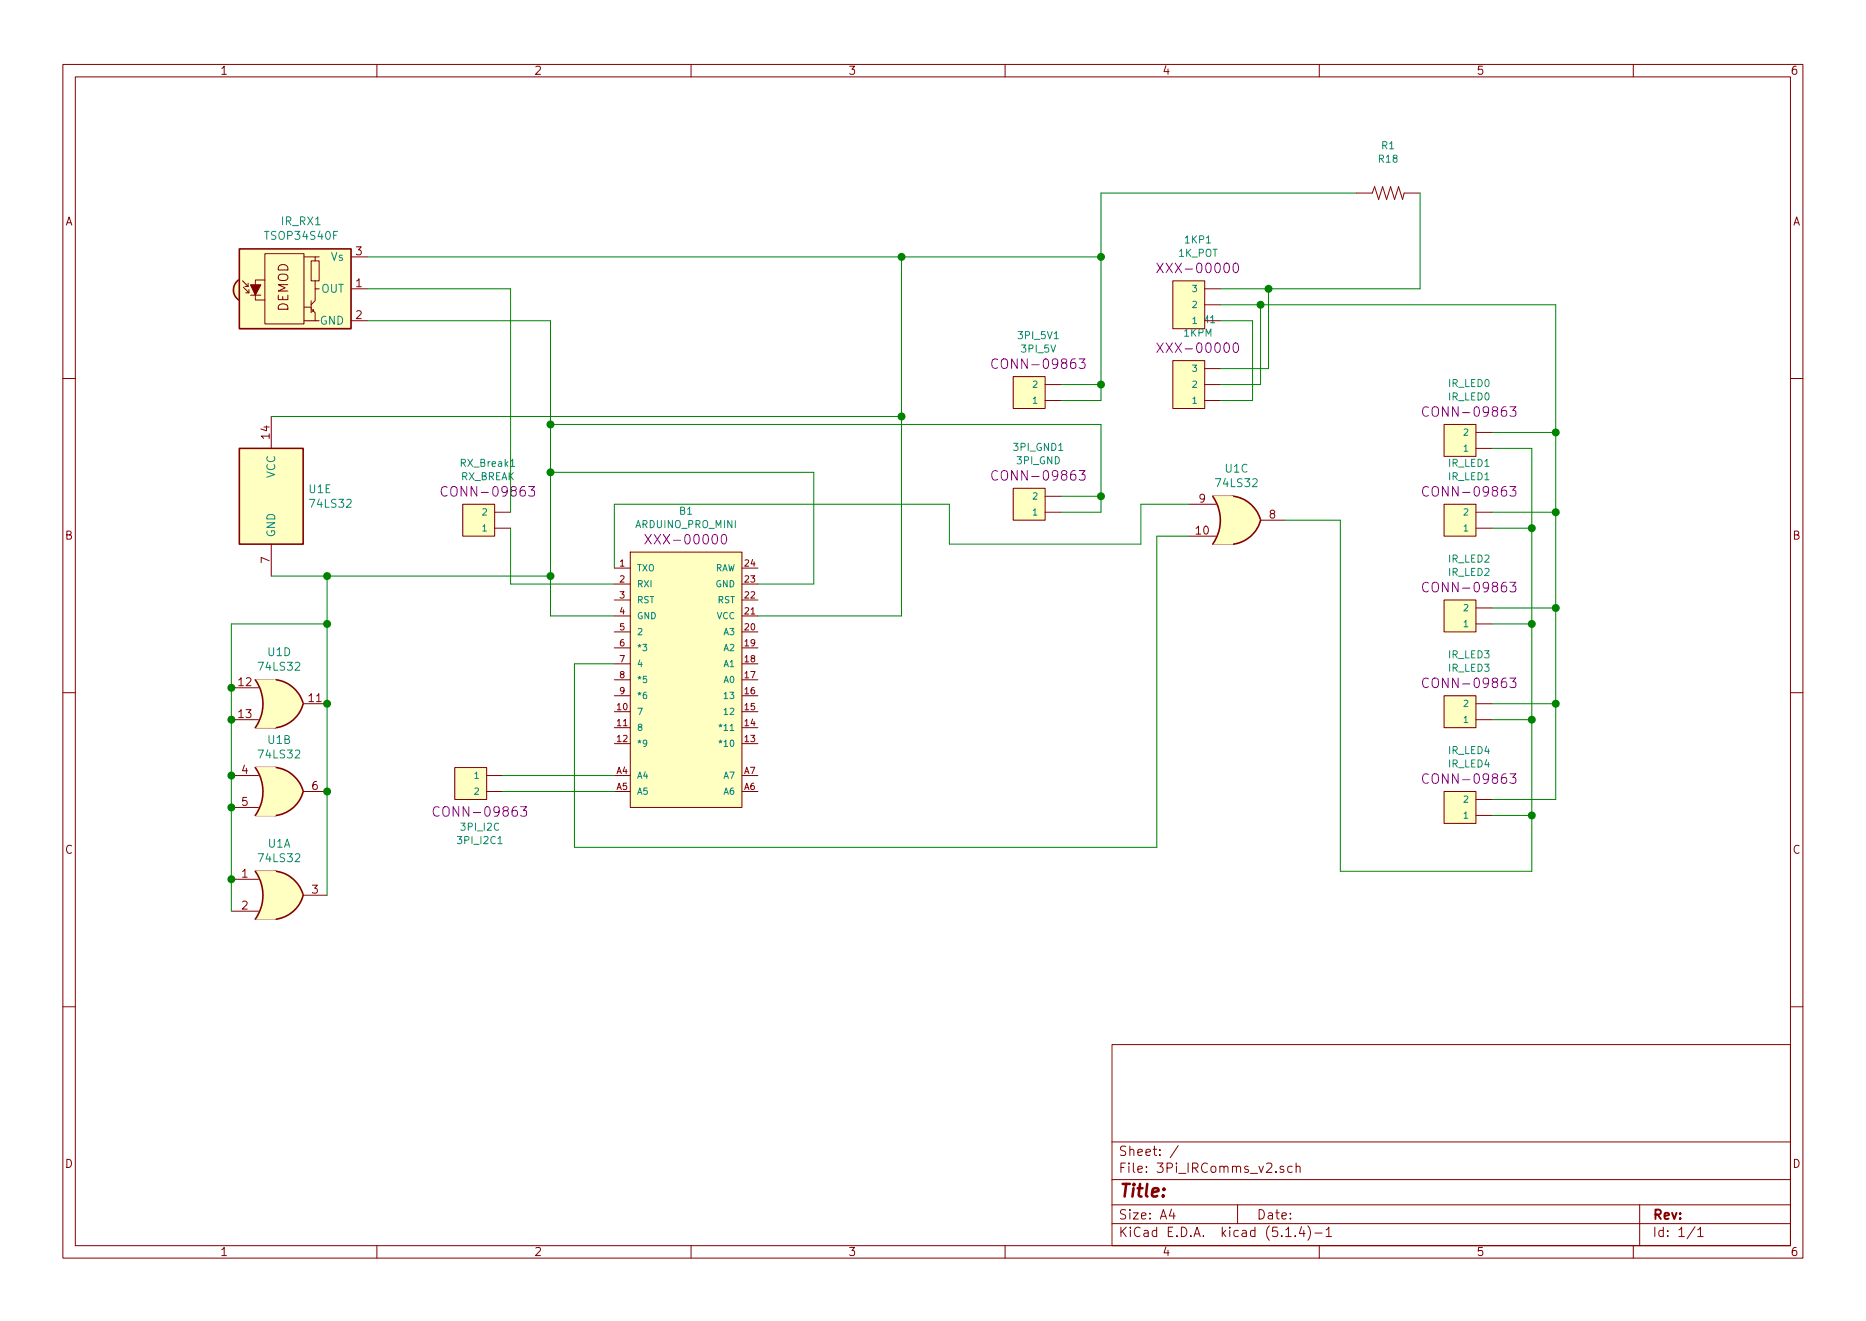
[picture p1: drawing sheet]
EESchema Schematic File Version 4
LIBS:3Pi_IRComms_v2-cache
EELAYER 30 0
EELAYER END
$Descr A4 11693 8268
encoding utf-8
Sheet 1 1
Title ""
Date ""
Rev ""
Comp ""
Comment1 ""
Comment2 ""
Comment3 ""
Comment4 ""
$EndDescr
Wire Wire Line
	3850 3150 5950 3150
Wire Wire Line
	3200 3650 3850 3650
Wire Wire Line
	3850 4950 3150 4950
Wire Wire Line
	3850 4850 3150 4850
$Comp
L SparkFun-Connectors:CONN_02JST-PTH-2 3PI_I2C1
U 1 1
P 3050 4850
F 0 "3PI_I2C1" H 3008 5260 45  0000 C CNN
F 1 "3PI_I2C" H 3008 5176 45  0000 C CNN
F 2 "Connector_PinHeader_2.54mm:PinHeader_1x02_P2.54mm_Vertical" H 3050 5150 20  0001 C CNN
F 3 "" H 3050 4850 50  0001 C CNN
F 4 "CONN-09863" H 3008 5081 60  0000 C CNN "Field4"
	1    3050 4850
	1    0    0    1   
$EndComp
$Comp
L SparkFun-Connectors:CONN_02JST-PTH-2 IR_LED0
U 1 1
P 9250 2800
F 0 "IR_LED0" H 9208 3210 45  0000 C CNN
F 1 "IR_LED0" H 9208 3126 45  0000 C CNN
F 2 "Connector_PinHeader_2.54mm:PinHeader_1x02_P2.54mm_Vertical" H 9250 3100 20  0001 C CNN
F 3 "" H 9250 2800 50  0001 C CNN
F 4 "CONN-09863" H 9208 3031 60  0000 C CNN "Field4"
	1    9250 2800
	1    0    0    -1  
$EndComp
Wire Wire Line
	8050 3250 8400 3250
$Comp
L 74xx:74LS32 U1
U 3 1
P 7750 3250
F 0 "U1" H 7750 3575 50  0000 C CNN
F 1 "74LS32" H 7750 3484 50  0000 C CNN
F 2 "Package_DIP:DIP-14_W7.62mm_Socket" H 7750 3250 50  0001 C CNN
F 3 "http://www.ti.com/lit/gpn/sn74LS32" H 7750 3250 50  0001 C CNN
	3    7750 3250
	1    0    0    -1  
$EndComp
Connection ~ 1450 5500
Connection ~ 1450 5050
Wire Wire Line
	1450 5050 1450 5500
Wire Wire Line
	1450 5700 1450 5500
Wire Wire Line
	8400 3250 8400 5450
Wire Wire Line
	3850 3550 3850 3150
Wire Wire Line
	7250 5300 7250 3350
Connection ~ 1450 4850
Connection ~ 1450 4500
Wire Wire Line
	1450 4500 1450 4850
Connection ~ 2050 4950
Connection ~ 2050 4400
Wire Wire Line
	2050 4400 2050 4950
Wire Wire Line
	2050 5600 2050 4950
Wire Wire Line
	1450 4850 1450 5050
Wire Wire Line
	2050 3900 2050 3600
Connection ~ 2050 3900
Connection ~ 1450 4300
Wire Wire Line
	1450 3900 2050 3900
Wire Wire Line
	1450 4300 1450 3900
Wire Wire Line
	2050 3600 3450 3600
Connection ~ 2050 3600
Wire Wire Line
	2050 4400 2050 3900
Wire Wire Line
	1450 4300 1450 4500
Wire Wire Line
	3600 5300 7250 5300
Connection ~ 9600 5100
Wire Wire Line
	9600 5450 8400 5450
Wire Wire Line
	9600 5100 9600 5450
Connection ~ 9750 2700
Connection ~ 7900 1900
Wire Wire Line
	9750 1900 9750 2700
Wire Wire Line
	7900 1900 9750 1900
Connection ~ 9750 4400
Wire Wire Line
	9750 5000 9350 5000
Wire Wire Line
	9750 4400 9750 5000
Connection ~ 9750 3800
Wire Wire Line
	9750 4400 9350 4400
Wire Wire Line
	9750 3800 9750 4400
Connection ~ 9750 3200
Wire Wire Line
	9750 3800 9350 3800
Wire Wire Line
	9750 3200 9750 3800
Wire Wire Line
	9750 3200 9350 3200
Wire Wire Line
	9750 2700 9750 3200
Wire Wire Line
	9350 2700 9750 2700
Connection ~ 9600 4500
Wire Wire Line
	9600 5100 9350 5100
Wire Wire Line
	9600 4500 9600 5100
Connection ~ 9600 3900
Wire Wire Line
	9600 4500 9350 4500
Wire Wire Line
	9600 3900 9600 4500
Connection ~ 9600 3300
Wire Wire Line
	9600 3900 9350 3900
Wire Wire Line
	9600 3300 9600 3900
Wire Wire Line
	9600 3300 9350 3300
Wire Wire Line
	9600 2800 9600 3300
Wire Wire Line
	9350 2800 9600 2800
$Comp
L SparkFun-Connectors:CONN_02JST-PTH-2 IR_LED4
U 1 1
P 9250 5100
F 0 "IR_LED4" H 9208 5510 45  0000 C CNN
F 1 "IR_LED4" H 9208 5426 45  0000 C CNN
F 2 "Connector_PinHeader_2.54mm:PinHeader_1x02_P2.54mm_Vertical" H 9250 5400 20  0001 C CNN
F 3 "" H 9250 5100 50  0001 C CNN
F 4 "CONN-09863" H 9208 5331 60  0000 C CNN "Field4"
	1    9250 5100
	1    0    0    -1  
$EndComp
$Comp
L SparkFun-Connectors:CONN_02JST-PTH-2 IR_LED3
U 1 1
P 9250 4500
F 0 "IR_LED3" H 9208 4910 45  0000 C CNN
F 1 "IR_LED3" H 9208 4826 45  0000 C CNN
F 2 "Connector_PinHeader_2.54mm:PinHeader_1x02_P2.54mm_Vertical" H 9250 4800 20  0001 C CNN
F 3 "" H 9250 4500 50  0001 C CNN
F 4 "CONN-09863" H 9208 4731 60  0000 C CNN "Field4"
	1    9250 4500
	1    0    0    -1  
$EndComp
$Comp
L SparkFun-Connectors:CONN_02JST-PTH-2 IR_LED2
U 1 1
P 9250 3900
F 0 "IR_LED2" H 9208 4310 45  0000 C CNN
F 1 "IR_LED2" H 9208 4226 45  0000 C CNN
F 2 "Connector_PinHeader_2.54mm:PinHeader_1x02_P2.54mm_Vertical" H 9250 4200 20  0001 C CNN
F 3 "" H 9250 3900 50  0001 C CNN
F 4 "CONN-09863" H 9208 4131 60  0000 C CNN "Field4"
	1    9250 3900
	1    0    0    -1  
$EndComp
$Comp
L SparkFun-Connectors:CONN_02JST-PTH-2 IR_LED1
U 1 1
P 9250 3300
F 0 "IR_LED1" H 9208 3710 45  0000 C CNN
F 1 "IR_LED1" H 9208 3626 45  0000 C CNN
F 2 "Connector_PinHeader_2.54mm:PinHeader_1x02_P2.54mm_Vertical" H 9250 3600 20  0001 C CNN
F 3 "" H 9250 3300 50  0001 C CNN
F 4 "CONN-09863" H 9208 3531 60  0000 C CNN "Field4"
	1    9250 3300
	1    0    0    -1  
$EndComp
Connection ~ 7950 1800
Wire Wire Line
	8900 1800 7950 1800
Wire Wire Line
	8900 1200 8900 1800
Connection ~ 6900 1600
Wire Wire Line
	6900 1200 8500 1200
Wire Wire Line
	6900 1600 6900 1200
$Comp
L SparkFun-Resistors:RESISTOR0402 R1
U 1 1
P 8700 1200
F 0 "R1" H 8700 1500 45  0000 C CNN
F 1 "R18" H 8700 1416 45  0000 C CNN
F 2 "Connector_PinHeader_2.54mm:PinHeader_1x02_P2.54mm_Vertical" H 8700 1350 20  0001 C CNN
F 3 "" H 8700 1200 60  0001 C CNN
F 4 " " H 8700 1321 60  0000 C CNN "Field4"
	1    8700 1200
	1    0    0    -1  
$EndComp
Wire Wire Line
	7850 2500 7650 2500
Wire Wire Line
	7850 2000 7850 2500
Wire Wire Line
	7650 2000 7850 2000
Wire Wire Line
	7900 2400 7650 2400
Wire Wire Line
	7900 1900 7900 2400
Wire Wire Line
	7650 1900 7900 1900
Wire Wire Line
	7950 2300 7650 2300
Wire Wire Line
	7950 1800 7950 2300
Wire Wire Line
	7650 1800 7950 1800
$Comp
L SparkFun-Connectors:CONN_03 1KPM1
U 1 1
P 7550 2500
F 0 "1KPM1" H 7508 3010 45  0000 C CNN
F 1 "1KPM" H 7508 2926 45  0000 C CNN
F 2 "Connector_PinHeader_2.54mm:PinHeader_1x03_P2.54mm_Vertical" H 7550 2900 20  0001 C CNN
F 3 "" H 7550 2500 50  0001 C CNN
F 4 "XXX-00000" H 7508 2831 60  0000 C CNN "Field4"
	1    7550 2500
	1    0    0    -1  
$EndComp
$Comp
L SparkFun-Connectors:CONN_03 1KP1
U 1 1
P 7550 2000
F 0 "1KP1" H 7508 2510 45  0000 C CNN
F 1 "1K_POT" H 7508 2426 45  0000 C CNN
F 2 "Connector_PinHeader_2.54mm:PinHeader_1x03_P2.54mm_Vertical" H 7550 2400 20  0001 C CNN
F 3 "" H 7550 2000 50  0001 C CNN
F 4 "XXX-00000" H 7508 2331 60  0000 C CNN "Field4"
	1    7550 2000
	1    0    0    -1  
$EndComp
Wire Wire Line
	3600 4150 3600 5300
Wire Wire Line
	3850 4150 3600 4150
Wire Wire Line
	5950 3400 7150 3400
Wire Wire Line
	5950 3150 5950 3400
Wire Wire Line
	7150 3150 7150 3400
Wire Wire Line
	7450 3150 7150 3150
Wire Wire Line
	7250 3350 7450 3350
Wire Wire Line
	3450 2650 3450 2950
Connection ~ 3450 2650
Connection ~ 6900 3100
Wire Wire Line
	6900 2650 3450 2650
Wire Wire Line
	6900 3100 6900 2650
Connection ~ 5650 1600
Connection ~ 6900 2400
Wire Wire Line
	6900 1600 5650 1600
Wire Wire Line
	6900 2400 6900 1600
Wire Wire Line
	6900 3200 6650 3200
Wire Wire Line
	6900 3100 6900 3200
Wire Wire Line
	6650 3100 6900 3100
Wire Wire Line
	6900 2500 6650 2500
Wire Wire Line
	6900 2400 6900 2500
Wire Wire Line
	6650 2400 6900 2400
$Comp
L SparkFun-Connectors:CONN_02JST-PTH-2 3PI_GND1
U 1 1
P 6550 3200
F 0 "3PI_GND1" H 6508 3610 45  0000 C CNN
F 1 "3PI_GND" H 6508 3526 45  0000 C CNN
F 2 "Connector_PinHeader_2.54mm:PinHeader_1x02_P2.54mm_Vertical" H 6550 3500 20  0001 C CNN
F 3 "" H 6550 3200 50  0001 C CNN
F 4 "CONN-09863" H 6508 3431 60  0000 C CNN "Field4"
	1    6550 3200
	1    0    0    -1  
$EndComp
$Comp
L SparkFun-Connectors:CONN_02JST-PTH-2 3PI_5V1
U 1 1
P 6550 2500
F 0 "3PI_5V1" H 6508 2910 45  0000 C CNN
F 1 "3PI_5V" H 6508 2826 45  0000 C CNN
F 2 "Connector_PinHeader_2.54mm:PinHeader_1x02_P2.54mm_Vertical" H 6550 2800 20  0001 C CNN
F 3 "" H 6550 2500 50  0001 C CNN
F 4 "CONN-09863" H 6508 2731 60  0000 C CNN "Field4"
	1    6550 2500
	1    0    0    -1  
$EndComp
Wire Wire Line
	3450 3600 3450 2950
Connection ~ 3450 3600
Wire Wire Line
	1700 3600 2050 3600
Wire Wire Line
	5650 2600 5650 1600
Connection ~ 5650 2600
Wire Wire Line
	1700 2600 5650 2600
Wire Wire Line
	5650 1600 2300 1600
Wire Wire Line
	5650 3850 5650 2600
Wire Wire Line
	4750 3850 5650 3850
Connection ~ 3450 2950
Wire Wire Line
	3450 2000 3450 2650
Wire Wire Line
	2300 2000 3450 2000
Wire Wire Line
	3200 1800 2300 1800
Wire Wire Line
	3200 3200 3200 1800
Wire Wire Line
	3200 3650 3200 3300
Wire Wire Line
	5100 3650 4750 3650
Wire Wire Line
	5100 2950 5100 3650
Wire Wire Line
	3450 2950 5100 2950
Wire Wire Line
	3450 3850 3450 3600
Wire Wire Line
	3850 3850 3450 3850
$Comp
L SparkFun-Connectors:CONN_02JST-PTH-2 RX_Break1
U 1 1
P 3100 3300
F 0 "RX_Break1" H 3058 3710 45  0000 C CNN
F 1 "RX_BREAK" H 3058 3626 45  0000 C CNN
F 2 "Connector_PinHeader_2.54mm:PinHeader_1x02_P2.54mm_Vertical" H 3100 3600 20  0001 C CNN
F 3 "" H 3100 3300 50  0001 C CNN
F 4 "CONN-09863" H 3058 3531 60  0000 C CNN "Field4"
	1    3100 3300
	1    0    0    -1  
$EndComp
$Comp
L Interface_Optical:TSOP34S40F IR_RX1
U 1 1
P 1900 1800
F 0 "IR_RX1" H 1888 2225 50  0000 C CNN
F 1 "TSOP34S40F" H 1888 2134 50  0000 C CNN
F 2 "OptoDevice:Vishay_MOLD-3Pin" H 1850 1425 50  0001 C CNN
F 3 "http://www.vishay.com/docs/82669/tsop32s40f.pdf" H 2550 2100 50  0001 C CNN
	1    1900 1800
	1    0    0    -1  
$EndComp
$Comp
L 74xx:74LS32 U1
U 5 1
P 1700 3100
F 0 "U1" H 1930 3146 50  0000 L CNN
F 1 "74LS32" H 1930 3055 50  0000 L CNN
F 2 "Package_DIP:DIP-14_W7.62mm_Socket" H 1700 3100 50  0001 C CNN
F 3 "http://www.ti.com/lit/gpn/sn74LS32" H 1700 3100 50  0001 C CNN
	5    1700 3100
	1    0    0    -1  
$EndComp
$Comp
L 74xx:74LS32 U1
U 4 1
P 1750 4400
F 0 "U1" H 1750 4725 50  0000 C CNN
F 1 "74LS32" H 1750 4634 50  0000 C CNN
F 2 "Package_DIP:DIP-14_W7.62mm_Socket" H 1750 4400 50  0001 C CNN
F 3 "http://www.ti.com/lit/gpn/sn74LS32" H 1750 4400 50  0001 C CNN
	4    1750 4400
	1    0    0    -1  
$EndComp
$Comp
L 74xx:74LS32 U1
U 2 1
P 1750 4950
F 0 "U1" H 1750 5275 50  0000 C CNN
F 1 "74LS32" H 1750 5184 50  0000 C CNN
F 2 "Package_DIP:DIP-14_W7.62mm_Socket" H 1750 4950 50  0001 C CNN
F 3 "http://www.ti.com/lit/gpn/sn74LS32" H 1750 4950 50  0001 C CNN
	2    1750 4950
	1    0    0    -1  
$EndComp
$Comp
L 74xx:74LS32 U1
U 1 1
P 1750 5600
F 0 "U1" H 1750 5925 50  0000 C CNN
F 1 "74LS32" H 1750 5834 50  0000 C CNN
F 2 "Package_DIP:DIP-14_W7.62mm_Socket" H 1750 5600 50  0001 C CNN
F 3 "http://www.ti.com/lit/gpn/sn74LS32" H 1750 5600 50  0001 C CNN
	1    1750 5600
	1    0    0    -1  
$EndComp
$Comp
L SparkFun-Boards:ARDUINO_PRO_MINI B1
U 1 1
P 4300 4250
F 0 "B1" H 4300 5310 45  0000 C CNN
F 1 "ARDUINO_PRO_MINI" H 4300 5226 45  0000 C CNN
F 2 "Boards:ARDUINO_PRO_MINI" H 4300 5200 20  0001 C CNN
F 3 "" H 4300 4250 50  0001 C CNN
F 4 "XXX-00000" H 4300 5131 60  0000 C CNN "Field4"
	1    4300 4250
	1    0    0    -1  
$EndComp
$EndSCHEMATC
